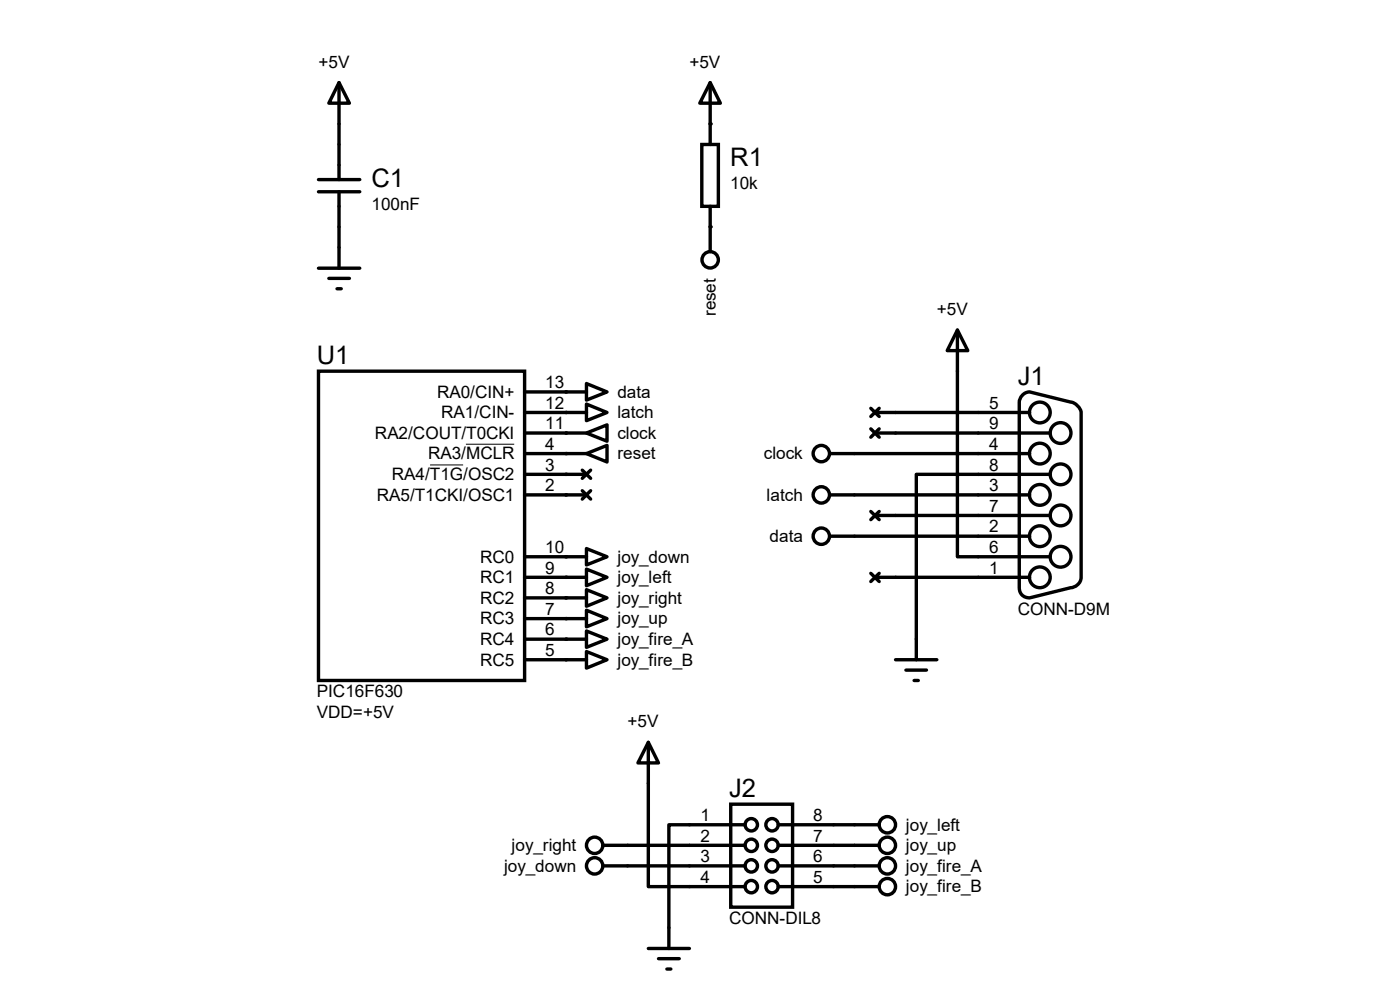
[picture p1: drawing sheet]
<svg xmlns="http://www.w3.org/2000/svg" width="297mm" height="210mm" viewBox="0 0 297 210" stroke-linecap="round" stroke-linejoin="round" font-family="sans-serif">
<g fill="none" stroke="#000" stroke-width=".72">
<path d="M71.9 17.5l2.2 4.4h-4.3zM71.9 17.5v20.6M150.7 17.5l2.1 4.4h-4.3zM150.7 17.5v13.1M67.6 38.1h8.7M148.9 30.6h3.5v13.2h-3.5zM67.6 40.7h8.7M67.6 56.9h8.7M69.8 59.1h4.3M71.9 40.7v16.2M150.7 43.8v9.6M67.6 78.7h43.7v65.7h-43.7z"/>
<path d="M71.5 61.3h.9M203.1 70l2.2 4.4h-4.3zM203.1 70v48.1h19.7M111.3 96.2h13.1M111.3 87.5h13.1M111.3 91.9h13.1M111.3 83.1h13.1M123.5 99.7l1.8 1.8M124.4 81.4l4.4 1.7-4.4 1.8zM124.4 85.7l4.4 1.8-4.4 1.7zM124.4 91.9l4.4-1.8v3.5zM124.4 96.2l4.4-1.7v3.5z"/>
<path d="M125.3 99.7l-1.8 1.8M176 96.2h42.4M184.7 86.6l1.8 1.7M184.7 91l1.8 1.8M185.6 87.5h32.8M185.6 91.9h37.2M186.5 86.6l-1.8 1.7M186.5 91l-1.8 1.8M216.8 83.9l1-.7 .6-.1 8.8 2.2a2.81 2.81 0 0 1 2.2 2.2v35a2.36 2.36 0 0 1-2.2 2.2l-8.8 2.1a2.06 2.06 0 0 1-2.2-2.1v-39.4l.3-1zM111.3 105h13.1M111.3 118.1h13.1M111.3 100.6h13.1"/>
<path d="M123.5 104.1l1.8 1.8M124.4 116.4l4.4 1.7-4.4 1.7zM125.3 104.1l-1.8 1.8M176 113.7h42.4M176 105h42.4M184.7 108.5l1.8 1.7M185.6 109.3h37.2M186.5 108.5l-1.8 1.7M222.8 100.6h-28.4v39.4M111.3 122.5h13.1M111.3 140h13.1M111.3 126.8h13.1"/>
<path d="M111.3 131.2h13.1M111.3 135.6h13.1M124.4 120.7l4.4 1.8-4.4 1.7zM124.4 125.1l4.4 1.7-4.4 1.8zM124.4 129.5l4.4 1.7-4.4 1.8zM124.4 133.9l4.4 1.7-4.4 1.7zM124.4 138.2l4.4 1.8-4.4 1.7zM184.7 121.6l1.8 1.8M185.6 122.5h32.8M186.5 121.6l-1.8 1.8M190 140h8.8M137.5 157.5l2.2 4.3h-4.4z"/>
<path d="M137.5 157.5v30.6h20.6M192.2 142.2h4.4M193.9 144.4h.9M127.9 179.3h30.2M155 170.6h13.1v21.8h-13.1zM158.1 175h-16.2v26.2M165.1 179.3h21.4M165.1 175h21.4M127.9 183.7h30.2M165.1 183.7h21.4M165.1 188.1h21.4M137.5 201.2h8.8"/>
<path d="M139.7 203.4h4.4M141.5 205.6h.8"/>
<circle cx="150.7" cy="55.1" r="1.74"/>
<circle cx="174.2" cy="96.2" r="1.74"/>
<circle cx="220.6" cy="96.2" r="2.2"/>
<circle cx="220.6" cy="87.5" r="2.2"/>
<circle cx="225" cy="91.9" r="2.2"/>
<circle cx="174.2" cy="113.7" r="1.74"/>
<circle cx="174.2" cy="105" r="1.74"/>
<circle cx="220.6" cy="105" r="2.2"/>
<circle cx="220.6" cy="113.7" r="2.2"/>
<circle cx="225" cy="109.3" r="2.2"/>
<circle cx="225" cy="118.1" r="2.2"/>
<circle cx="225" cy="100.6" r="2.2"/>
<circle cx="220.6" cy="122.5" r="2.2"/>
<circle cx="126.2" cy="179.3" r="1.74"/>
<circle cx="159.4" cy="179.3" r="1.31"/>
<circle cx="159.4" cy="175" r="1.31"/>
<circle cx="163.8" cy="179.3" r="1.31"/>
<circle cx="163.8" cy="175" r="1.31"/>
<circle cx="188.3" cy="179.3" r="1.74"/>
<circle cx="188.3" cy="175" r="1.74"/>
<circle cx="126.2" cy="183.7" r="1.74"/>
<circle cx="159.4" cy="183.7" r="1.31"/>
<circle cx="159.4" cy="188.1" r="1.31"/>
<circle cx="163.8" cy="183.7" r="1.31"/>
<circle cx="163.8" cy="188.1" r="1.31"/>
<circle cx="188.3" cy="183.7" r="1.74"/>
<circle cx="188.3" cy="188.1" r="1.74"/>
</g>
<g fill="#000">
<circle cx="150.7" cy="26.3" r=".36"/>
<circle cx="150.7" cy="48.1" r=".36"/>
<circle cx="120.1" cy="96.2" r=".36"/>
<circle cx="120.1" cy="83.1" r=".36"/>
<circle cx="120.1" cy="87.5" r=".36"/>
<circle cx="120.1" cy="91.9" r=".36"/>
<circle cx="120.1" cy="100.6" r=".36"/>
<circle cx="120.1" cy="105" r=".36"/>
<circle cx="120.1" cy="118.1" r=".36"/>
<circle cx="120.1" cy="126.8" r=".36"/>
<circle cx="120.1" cy="135.6" r=".36"/>
<circle cx="120.1" cy="122.5" r=".36"/>
<circle cx="120.1" cy="131.2" r=".36"/>
<circle cx="120.1" cy="140" r=".36"/>
</g>
<path d="M91.2 98.6h7.1M98.8 94.2h10.3" fill="none" stroke="#000" stroke-width=".21"/>
<g font-size="5.4">
<text x="154.9" y="35.2">R1</text>
<text x="78.8" y="39.6">C1</text>
<text x="67.2" y="77.3">U1</text>
<text x="215.9" y="81.6">J1</text>
<text x="154.7" y="169.1">J2</text>
</g>
<g font-size="3.6">
<text x="67.6" y="14.4">+5V</text>
<text x="146.3" y="14.4">+5V</text>
<text x="154.9" y="40.1">10k</text>
<text x="78.8" y="44.5">100nF</text>
<text x="151.9" y="67.1" transform="rotate(-90 151.9 67.1)">reset</text>
<text x="198.8" y="66.8">+5V</text>
<text x="115.7" y="82.3">13</text>
<text x="92.7" y="84.4">RA0/CIN+</text>
<text x="93.6" y="88.7">RA1/CIN-</text>
<text x="115.7" y="86.7">12</text>
<text x="131" y="84.4">data</text>
<text x="131" y="88.7">latch</text>
<text x="209.8" y="86.7">5</text>
<text x="79.5" y="93.1">RA2/COUT/T0CKI</text>
<text x="115.7" y="91.1">11</text>
<text x="115.7" y="95.4">4</text>
<text x="131" y="93.1">clock</text>
<text x="209.8" y="95.4">4</text>
<text x="209.8" y="91.1">9</text>
<text x="83.1" y="101.9">RA4/T1G/OSC2</text>
<text x="90.8" y="97.5">RA3/MCLR</text>
<text x="115.7" y="99.8">3</text>
<text x="131" y="97.5">reset</text>
<text x="162.1" y="97.5">clock</text>
<text x="209.8" y="99.8">8</text>
<text x="79.9" y="106.2">RA5/T1CKI/OSC1</text>
<text x="115.7" y="104.2">2</text>
<text x="162.6" y="106.2">latch</text>
<text x="209.8" y="104.2">3</text>
<text x="209.8" y="112.9">2</text>
<text x="209.8" y="108.5">7</text>
<text x="101.9" y="119.3">RC0</text>
<text x="115.7" y="117.3">10</text>
<text x="131" y="119.3">joy_down</text>
<text x="163.3" y="115">data</text>
<text x="209.8" y="117.3">6</text>
<text x="101.9" y="123.7">RC1</text>
<text x="115.7" y="121.7">9</text>
<text x="131" y="123.7">joy_left</text>
<text x="209.8" y="121.7">1</text>
<text x="101.9" y="128.1">RC2</text>
<text x="115.7" y="126">8</text>
<text x="115.7" y="130.4">7</text>
<text x="131" y="128.1">joy_right</text>
<text x="215.9" y="130.5">CONN-D9M</text>
<text x="101.9" y="132.5">RC3</text>
<text x="101.9" y="136.8">RC4</text>
<text x="115.7" y="134.8">6</text>
<text x="131" y="132.5">joy_up</text>
<text x="131" y="136.8">joy_fire_A</text>
<text x="101.9" y="141.2">RC5</text>
<text x="115.7" y="139.1">5</text>
<text x="131" y="141.2">joy_fire_B</text>
<text x="67.2" y="148">PIC16F630</text>
<text x="67.2" y="152.3">VDD=+5V</text>
<text x="133.1" y="154.3">+5V</text>
<text x="148.6" y="174.2">1</text>
<text x="148.6" y="178.5">2</text>
<text x="172.5" y="174.2">8</text>
<text x="172.5" y="178.5">7</text>
<text x="192.2" y="176.2">joy_left</text>
<text x="106.9" y="184.9">joy_down</text>
<text x="108.5" y="180.6">joy_right</text>
<text x="148.6" y="182.9">3</text>
<text x="172.5" y="182.9">6</text>
<text x="192.2" y="180.6">joy_up</text>
<text x="192.2" y="184.9">joy_fire_A</text>
<text x="148.6" y="187.3">4</text>
<text x="172.5" y="187.3">5</text>
<text x="192.2" y="189.3">joy_fire_B</text>
<text x="154.7" y="196">CONN-DIL8</text>
</g>
</svg>
